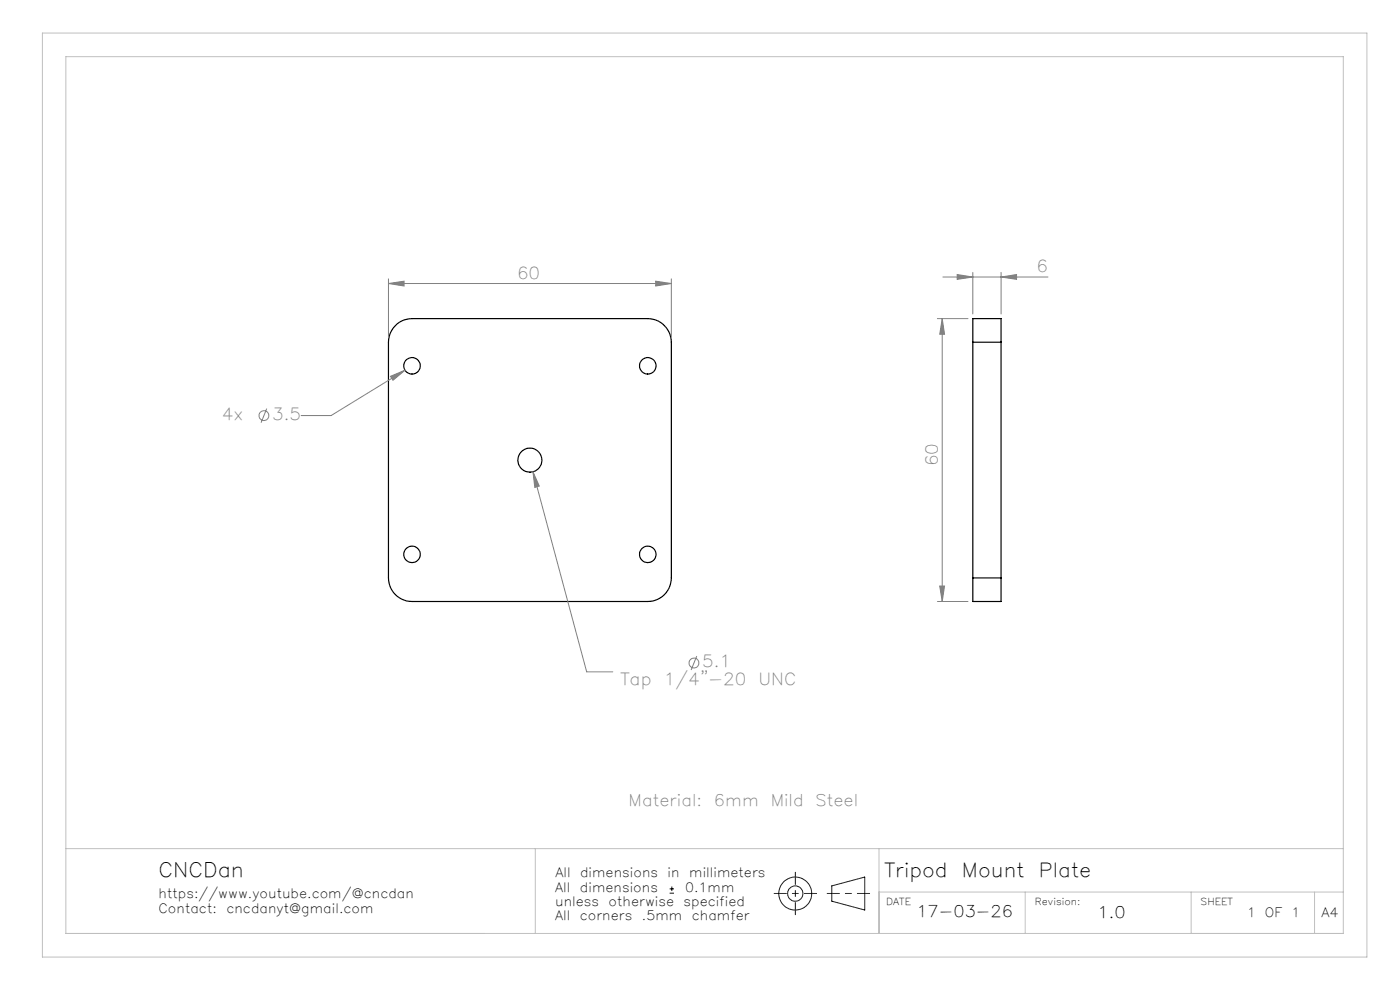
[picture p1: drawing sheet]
<svg xmlns="http://www.w3.org/2000/svg" width="297mm" height="210mm" viewBox="0 0 297 210" stroke-linecap="round" stroke-linejoin="round" font-family="sans-serif">
<g fill="none" stroke="#000" stroke-width=".25">
<path d="M84.3 68.7l1.5-.8 1.6-.3h50a5.1 5.1 0 0 1 5 5v50a5 5 0 0 1-5 5h-50a5 5 0 0 1-5-5v-50a5.1 5.1 0 0 1 1.9-3.9zM206.4 72.6v-5h6v5M206.4 72.6v50M206.4 72.6h6M212.4 72.6v50M206.4 122.6v5h6v-5M206.4 122.6h6"/>
<circle cx="87.4" cy="77.6" r="1.74"/>
<circle cx="137.4" cy="77.6" r="1.74"/>
<circle cx="112.4" cy="97.6" r="2.54"/>
<circle cx="87.4" cy="117.6" r="1.74"/>
<circle cx="137.4" cy="117.6" r="1.74"/>
</g>
<g fill="none" stroke="#808080" stroke-width=".21">
<path d="M82.4 59.2v12.4M139.1 59.6l3.3 .5-3.3 .6zM142.4 59.2v12.4M200 58.8h22.3M203.1 58.2l3.3 .6-3.3 .5zM206.4 57.8v8.8M212.4 58.8l3.3-.6v1.1zM212.4 57.8v8.8M82.4 60.1l3.3-.5v1.1zM82.4 60.1h60M82.8 79.8l3.1-1.3-2.5 2.2zM85.9 78.5l-15.7 9.7h-6.3"/>
<path d="M198.9 67.6h6.5M199.9 67.6v60M199.9 67.6l.5 3.3h-1zM56.6 86.7l-1.2 3M113.1 100.1l1.3 3-.9 .3zM113.1 100.1l11.4 42.4h5.5M147.8 139.2l-1.2 2.9M198.9 127.6h6.5M199.4 124.3h1l-.5 3.3z"/>
<circle cx="56" cy="88.2" r="1.05"/>
<circle cx="147.2" cy="140.6" r="1.06"/>
</g>
<path d="M142.1 189.5h.9M142.1 188.6h.9M142.5 188.1v.9" fill="none" stroke="#000" stroke-width=".21"/>
<g fill="none" stroke="#191924" stroke-width=".21">
<path d="M176.5 187.9l6.9-1.9v7l-6.9-1.8z"/>
<circle cx="168.7" cy="189.5" r="3.5"/>
<circle cx="168.7" cy="189.5" r="1.62"/>
</g>
<path d="M164.2 189.5h9M168.7 194v-9M175.5 189.5h9" fill="none" stroke="#191924" stroke-width=".21" stroke-dasharray="6.3 1.3 1.3 1.3" stroke-dashoffset="3.8"/>
<path d="M9 7h281v196h-281zM14 12h271v186h-271zM14 180h271M113.6 180v18M186.5 180v18M186.5 189.2h98.5M217.5 189.2v8.8M252.7 189.2v8.8M278.9 189.2v8.8" fill="none" stroke="#c0c0c0" stroke-width=".21"/>
<g fill="#808080">
<path d="M82.4 60.1l3.3-.5v1.1zM139.1 59.6l3.3 .5-3.3 .6zM82.8 79.8l.6 .9 2.5-2.2zM113.1 100.1l.4 3.3 .9-.3zM203.1 58.2l3.3 .6-3.3 .5zM212.4 58.8l3.3-.6v1.1z"/>
<path d="M199.4 124.3h1l-.5 3.3zM199.9 67.6l.5 3.3h-1z"/>
</g>
<text font-size="4.2" x="33.6" y="186">CNCDan</text>
<g font-size="4.1">
<text x="187.6" y="186">Tripod</text>
<text x="204.1" y="186">Mount</text>
<text x="220.4" y="186">Plate</text>
</g>
<g font-size="3.5" fill="#808080">
<text x="109.7" y="59.2">60</text>
<text x="219.9" y="57.8">6</text>
<text x="47" y="89.1">4x</text>
<text x="57.7" y="89.1">3.5</text>
<text x="198.9" y="98.9" transform="rotate(-90 198.9 98.9)">60</text>
<text x="149" y="141.6">5.1</text>
<text x="131.6" y="145.3">Tap</text>
<text x="140.8" y="145.3">1/4&quot;-20</text>
<text x="160.9" y="145.3">UNC</text>
</g>
<g font-size="3.4" fill="#808080">
<text x="133.4" y="170.9">Material:</text>
<text x="151.5" y="170.9">6mm</text>
<text x="163.5" y="170.9">Mild</text>
<text x="173" y="170.9">Steel</text>
</g>
<g font-size="3.4">
<text x="194.4" y="194.6">17-03-26</text>
<text x="232.8" y="194.7">1.0</text>
</g>
<g font-size="2.7">
<text x="117.8" y="186">All</text>
<text x="123.1" y="186">dimensions</text>
<text x="141.6" y="186">in</text>
<text x="146.2" y="186">millimeters</text>
<text x="33.6" y="190.6">https://www.youtube.com/@cncdan</text>
<text x="117.8" y="189.2">All</text>
<text x="123" y="189.2">dimensions</text>
<text x="145.3" y="189.2">0.1mm</text>
<text x="33.6" y="193.6">Contact:</text>
<text x="48" y="193.6">cncdanyt@gmail.com</text>
<text x="117.8" y="192.2">unless</text>
<text x="117.8" y="195.2">All</text>
<text x="123" y="195.2">corners</text>
<text x="129.1" y="192.2">otherwise</text>
<text x="136.2" y="195.2">.5mm</text>
<text x="145" y="192.2">specified</text>
<text x="146.8" y="195.2">chamfer</text>
<text x="264.6" y="194.5">1</text>
<text x="268.4" y="194.5">OF</text>
<text x="273.9" y="194.5">1</text>
<text x="280.3" y="194.5">A4</text>
</g>
<g font-size="2">
<text x="188" y="192">DATE</text>
<text x="219.5" y="192">Revision:</text>
<text x="254.7" y="192">SHEET</text>
</g>
</svg>
